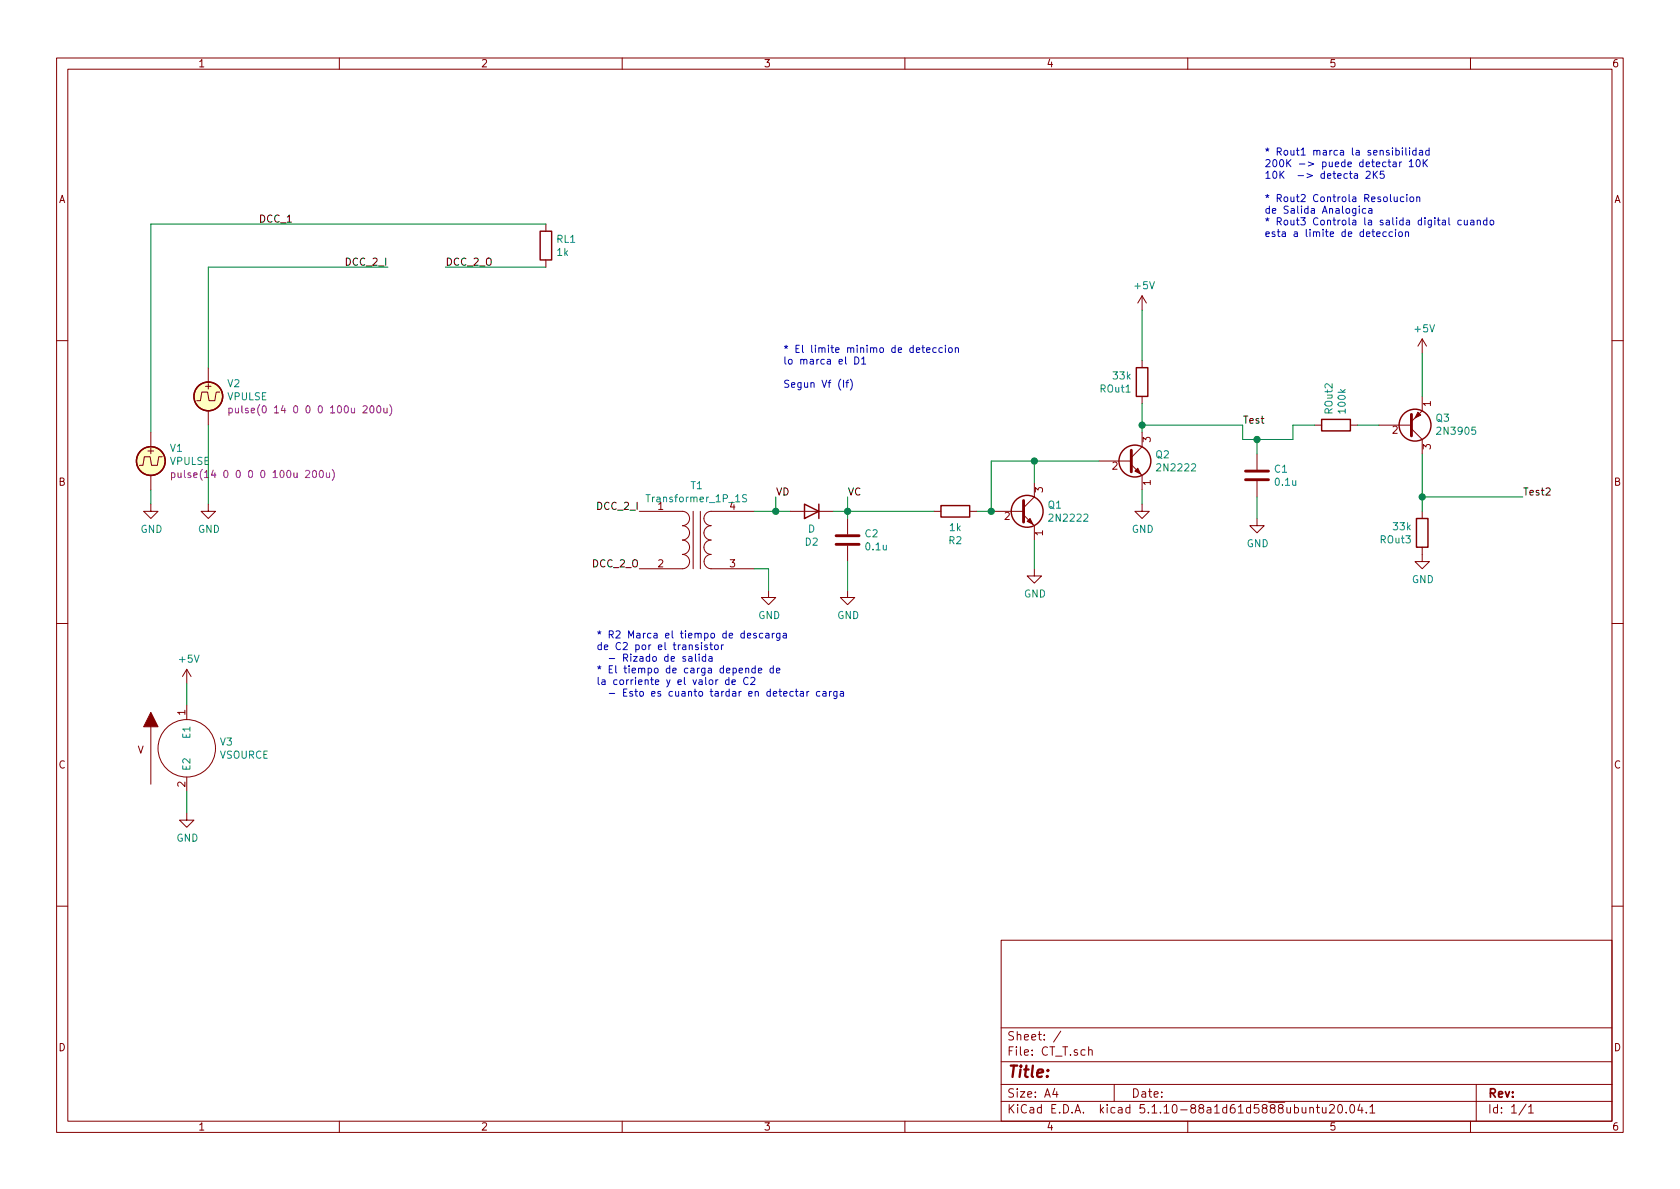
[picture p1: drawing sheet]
EESchema Schematic File Version 4
EELAYER 30 0
EELAYER END
$Descr A4 11693 8268
encoding utf-8
Sheet 1 1
Title ""
Date ""
Rev ""
Comp ""
Comment1 ""
Comment2 ""
Comment3 ""
Comment4 ""
$EndDescr
$Comp
L Simulation_SPICE:VPULSE V2
U 1 1
P 1450 2750
F 0 "V2" H 1580 2841 50  0000 L CNN
F 1 "VPULSE" H 1580 2750 50  0000 L CNN
F 2 "" H 1450 2750 50  0001 C CNN
F 3 "~" H 1450 2750 50  0001 C CNN
F 4 "Y" H 1450 2750 50  0001 L CNN "Spice_Netlist_Enabled"
F 5 "V" H 1450 2750 50  0001 L CNN "Spice_Primitive"
F 6 "pulse(0 14 0 0 0 100u 200u)" H 1580 2659 50  0000 L CNN "Spice_Model"
	1    1450 2750
	1    0    0    -1  
$EndComp
$Comp
L Simulation_SPICE:VPULSE V1
U 1 1
P 1050 3200
F 0 "V1" H 1180 3291 50  0000 L CNN
F 1 "VPULSE" H 1180 3200 50  0000 L CNN
F 2 "" H 1050 3200 50  0001 C CNN
F 3 "~" H 1050 3200 50  0001 C CNN
F 4 "Y" H 1050 3200 50  0001 L CNN "Spice_Netlist_Enabled"
F 5 "V" H 1050 3200 50  0001 L CNN "Spice_Primitive"
F 6 "pulse(14 0 0 0 0 100u 200u)" H 1180 3109 50  0000 L CNN "Spice_Model"
	1    1050 3200
	1    0    0    -1  
$EndComp
$Comp
L power:GND #PWR01
U 1 1
P 1050 3500
F 0 "#PWR01" H 1050 3250 50  0001 C CNN
F 1 "GND" H 1055 3327 50  0000 C CNN
F 2 "" H 1050 3500 50  0001 C CNN
F 3 "" H 1050 3500 50  0001 C CNN
	1    1050 3500
	1    0    0    -1  
$EndComp
$Comp
L power:GND #PWR02
U 1 1
P 1450 3500
F 0 "#PWR02" H 1450 3250 50  0001 C CNN
F 1 "GND" H 1455 3327 50  0000 C CNN
F 2 "" H 1450 3500 50  0001 C CNN
F 3 "" H 1450 3500 50  0001 C CNN
	1    1450 3500
	1    0    0    -1  
$EndComp
Wire Wire Line
	1450 2950 1450 3500
Wire Wire Line
	1050 3400 1050 3500
Wire Wire Line
	1450 2550 1450 1850
Wire Wire Line
	1450 1850 2700 1850
Wire Wire Line
	3800 1550 1050 1550
Wire Wire Line
	1050 1550 1050 3000
Wire Wire Line
	3100 1850 3800 1850
Text Label 1800 1550 0    50   ~ 0
DCC_1
Text Label 3100 1850 0    50   ~ 0
DCC_2_O
Text Label 2700 1850 2    50   ~ 0
DCC_2_I
$Comp
L pspice:VSOURCE V3
U 1 1
P 1300 5200
F 0 "V3" H 1528 5246 50  0000 L CNN
F 1 "VSOURCE" H 1528 5155 50  0000 L CNN
F 2 "" H 1300 5200 50  0001 C CNN
F 3 "~" H 1300 5200 50  0001 C CNN
F 4 "V" H 1300 5200 50  0001 C CNN "Spice_Primitive"
F 5 "dc 5" H 1300 5200 50  0001 C CNN "Spice_Model"
F 6 "Y" H 1300 5200 50  0001 C CNN "Spice_Netlist_Enabled"
	1    1300 5200
	1    0    0    -1  
$EndComp
$Comp
L power:GND #PWR04
U 1 1
P 1300 5650
F 0 "#PWR04" H 1300 5400 50  0001 C CNN
F 1 "GND" H 1305 5477 50  0000 C CNN
F 2 "" H 1300 5650 50  0001 C CNN
F 3 "" H 1300 5650 50  0001 C CNN
	1    1300 5650
	1    0    0    -1  
$EndComp
Wire Wire Line
	1300 5650 1300 5500
Wire Wire Line
	1300 4900 1300 4750
$Comp
L power:+5V #PWR05
U 1 1
P 1300 4750
F 0 "#PWR05" H 1300 4600 50  0001 C CNN
F 1 "+5V" H 1315 4923 50  0000 C CNN
F 2 "" H 1300 4750 50  0001 C CNN
F 3 "" H 1300 4750 50  0001 C CNN
	1    1300 4750
	1    0    0    -1  
$EndComp
$Comp
L Transistor_BJT:2N2219 Q1
U 1 1
P 7100 3550
F 0 "Q1" H 7290 3596 50  0000 L CNN
F 1 "2N2222" H 7290 3505 50  0000 L CNN
F 2 "Package_TO_SOT_THT:TO-39-3" H 7300 3475 50  0001 L CIN
F 3 "http://www.onsemi.com/pub_link/Collateral/2N2219-D.PDF" H 7100 3550 50  0001 L CNN
F 4 "Q" H 7100 3550 50  0001 C CNN "Spice_Primitive"
F 5 "2N2222" H 7100 3550 50  0001 C CNN "Spice_Model"
F 6 "Y" H 7100 3550 50  0001 C CNN "Spice_Netlist_Enabled"
F 7 "spice/cts.lib" H 7100 3550 50  0001 C CNN "Spice_Lib_File"
F 8 "3 2 1" H 7100 3550 50  0001 C CNN "Spice_Node_Sequence"
	1    7100 3550
	1    0    0    -1  
$EndComp
Wire Wire Line
	6800 3550 6900 3550
$Comp
L Device:R R2
U 1 1
P 6650 3550
F 0 "R2" V 6443 3550 50  0000 C CNN
F 1 "1k" V 6534 3550 50  0000 C CNN
F 2 "" V 6580 3550 50  0001 C CNN
F 3 "~" H 6650 3550 50  0001 C CNN
	1    6650 3550
	0    -1   -1   0   
$EndComp
Wire Wire Line
	7200 3350 7200 3200
$Comp
L power:+5V #PWR07
U 1 1
P 7950 2150
F 0 "#PWR07" H 7950 2000 50  0001 C CNN
F 1 "+5V" H 7965 2323 50  0000 C CNN
F 2 "" H 7950 2150 50  0001 C CNN
F 3 "" H 7950 2150 50  0001 C CNN
	1    7950 2150
	1    0    0    -1  
$EndComp
Connection ~ 6900 3550
Wire Wire Line
	6900 3200 6900 3550
Wire Wire Line
	6900 3200 7200 3200
Connection ~ 7200 3200
Wire Wire Line
	7200 3200 7650 3200
$Comp
L Transistor_BJT:2N2219 Q2
U 1 1
P 7850 3200
F 0 "Q2" H 8040 3246 50  0000 L CNN
F 1 "2N2222" H 8040 3155 50  0000 L CNN
F 2 "Package_TO_SOT_THT:TO-39-3" H 8050 3125 50  0001 L CIN
F 3 "http://www.onsemi.com/pub_link/Collateral/2N2219-D.PDF" H 7850 3200 50  0001 L CNN
F 4 "Q" H 7850 3200 50  0001 C CNN "Spice_Primitive"
F 5 "2N2222" H 7850 3200 50  0001 C CNN "Spice_Model"
F 6 "Y" H 7850 3200 50  0001 C CNN "Spice_Netlist_Enabled"
F 7 "spice/cts.lib" H 7850 3200 50  0001 C CNN "Spice_Lib_File"
F 8 "3 2 1" H 7850 3200 50  0001 C CNN "Spice_Node_Sequence"
	1    7850 3200
	1    0    0    -1  
$EndComp
$Comp
L Device:R RL1
U 1 1
P 3800 1700
F 0 "RL1" H 3870 1746 50  0000 L CNN
F 1 "1k" H 3870 1655 50  0000 L CNN
F 2 "" V 3730 1700 50  0001 C CNN
F 3 "~" H 3800 1700 50  0001 C CNN
	1    3800 1700
	1    0    0    -1  
$EndComp
Connection ~ 5900 3550
Wire Wire Line
	5900 3600 5900 3550
Wire Wire Line
	5800 3550 5900 3550
$Comp
L Device:C C2
U 1 1
P 5900 3750
F 0 "C2" H 6015 3796 50  0000 L CNN
F 1 "0.1u" H 6015 3705 50  0000 L CNN
F 2 "" H 5938 3600 50  0001 C CNN
F 3 "~" H 5900 3750 50  0001 C CNN
	1    5900 3750
	1    0    0    -1  
$EndComp
Text Label 4450 3950 2    50   ~ 0
DCC_2_O
Text Label 4450 3550 2    50   ~ 0
DCC_2_I
$Comp
L Device:D D2
U 1 1
P 5650 3550
F 0 "D2" H 5650 3767 50  0000 C CNN
F 1 "D" H 5650 3676 50  0000 C CNN
F 2 "" H 5650 3550 50  0001 C CNN
F 3 "~" H 5650 3550 50  0001 C CNN
F 4 "D" H 5650 3550 50  0001 C CNN "Spice_Primitive"
F 5 "1N4148" H 5650 3550 50  0001 C CNN "Spice_Model"
F 6 "Y" H 5650 3550 50  0001 C CNN "Spice_Netlist_Enabled"
F 7 "2 1" H 5650 3550 50  0001 C CNN "Spice_Node_Sequence"
F 8 "spice/cts.lib" H 5650 3550 50  0001 C CNN "Spice_Lib_File"
	1    5650 3550
	-1   0    0    1   
$EndComp
$Comp
L power:GND #PWR03
U 1 1
P 7200 3950
F 0 "#PWR03" H 7200 3700 50  0001 C CNN
F 1 "GND" H 7205 3777 50  0000 C CNN
F 2 "" H 7200 3950 50  0001 C CNN
F 3 "" H 7200 3950 50  0001 C CNN
	1    7200 3950
	1    0    0    -1  
$EndComp
Wire Wire Line
	7950 2150 7950 2500
$Comp
L power:GND #PWR09
U 1 1
P 5900 4100
F 0 "#PWR09" H 5900 3850 50  0001 C CNN
F 1 "GND" H 5905 3927 50  0000 C CNN
F 2 "" H 5900 4100 50  0001 C CNN
F 3 "" H 5900 4100 50  0001 C CNN
	1    5900 4100
	1    0    0    -1  
$EndComp
Wire Wire Line
	7950 2950 7950 3000
Wire Wire Line
	7950 2800 7950 2950
Connection ~ 7950 2950
Wire Wire Line
	7950 2950 8650 2950
$Comp
L Device:C C1
U 1 1
P 8750 3300
F 0 "C1" H 8865 3346 50  0000 L CNN
F 1 "0.1u" H 8865 3255 50  0000 L CNN
F 2 "" H 8788 3150 50  0001 C CNN
F 3 "~" H 8750 3300 50  0001 C CNN
	1    8750 3300
	1    0    0    -1  
$EndComp
Text Label 8650 2950 0    50   ~ 0
Test
Wire Wire Line
	7950 3500 7950 3400
$Comp
L power:GND #PWR08
U 1 1
P 7950 3500
F 0 "#PWR08" H 7950 3250 50  0001 C CNN
F 1 "GND" H 7955 3327 50  0000 C CNN
F 2 "" H 7950 3500 50  0001 C CNN
F 3 "" H 7950 3500 50  0001 C CNN
	1    7950 3500
	1    0    0    -1  
$EndComp
$Comp
L power:GND #PWR06
U 1 1
P 8750 3600
F 0 "#PWR06" H 8750 3350 50  0001 C CNN
F 1 "GND" H 8755 3427 50  0000 C CNN
F 2 "" H 8750 3600 50  0001 C CNN
F 3 "" H 8750 3600 50  0001 C CNN
	1    8750 3600
	1    0    0    -1  
$EndComp
Wire Wire Line
	5400 3550 5500 3550
Text Label 5900 3450 0    50   ~ 0
VC
Wire Wire Line
	5900 3450 5900 3550
Text Label 5400 3450 0    50   ~ 0
VD
Wire Wire Line
	5400 3450 5400 3550
Wire Wire Line
	8650 2950 8650 3050
$Comp
L Device:Transformer_1P_1S T1
U 1 1
P 4850 3750
F 0 "T1" H 4850 4131 50  0000 C CNN
F 1 "Transformer_1P_1S" H 4850 4040 50  0000 C CNN
F 2 "" H 4850 3750 50  0001 C CNN
F 3 "~" H 4850 3750 50  0001 C CNN
F 4 "X" H 4850 3750 50  0001 C CNN "Spice_Primitive"
F 5 "Murata53100C" H 4850 3750 50  0001 C CNN "Spice_Model"
F 6 "Y" H 4850 3750 50  0001 C CNN "Spice_Netlist_Enabled"
F 7 "spice/cts.lib" H 4850 3750 50  0001 C CNN "Spice_Lib_File"
	1    4850 3750
	1    0    0    -1  
$EndComp
Wire Wire Line
	7200 3750 7200 3950
Wire Wire Line
	5900 3550 6500 3550
Wire Wire Line
	5900 3900 5900 4100
$Comp
L power:GND #PWR010
U 1 1
P 5350 4100
F 0 "#PWR010" H 5350 3850 50  0001 C CNN
F 1 "GND" H 5355 3927 50  0000 C CNN
F 2 "" H 5350 4100 50  0001 C CNN
F 3 "" H 5350 4100 50  0001 C CNN
	1    5350 4100
	1    0    0    -1  
$EndComp
Wire Wire Line
	5350 3950 5250 3950
Wire Wire Line
	5350 3950 5350 4100
Wire Wire Line
	5250 3550 5400 3550
Connection ~ 5400 3550
Wire Wire Line
	8750 3450 8750 3600
$Comp
L power:GND #PWR012
U 1 1
P 9900 3850
F 0 "#PWR012" H 9900 3600 50  0001 C CNN
F 1 "GND" H 9905 3677 50  0000 C CNN
F 2 "" H 9900 3850 50  0001 C CNN
F 3 "" H 9900 3850 50  0001 C CNN
	1    9900 3850
	1    0    0    -1  
$EndComp
Wire Wire Line
	9900 3550 9900 3450
$Comp
L power:+5V #PWR011
U 1 1
P 9900 2450
F 0 "#PWR011" H 9900 2300 50  0001 C CNN
F 1 "+5V" H 9915 2623 50  0000 C CNN
F 2 "" H 9900 2450 50  0001 C CNN
F 3 "" H 9900 2450 50  0001 C CNN
	1    9900 2450
	1    0    0    -1  
$EndComp
Wire Wire Line
	9900 2450 9900 2750
Connection ~ 9900 3450
Text Label 10600 3450 0    50   ~ 0
Test2
Wire Wire Line
	9900 3450 10600 3450
Wire Wire Line
	8750 3150 8750 3050
Wire Wire Line
	8650 3050 8750 3050
Wire Wire Line
	9000 2950 9150 2950
$Comp
L Transistor_BJT:2N3905 Q3
U 1 1
P 9800 2950
F 0 "Q3" H 9990 2904 50  0000 L CNN
F 1 "2N3905" H 9990 2995 50  0000 L CNN
F 2 "Package_TO_SOT_THT:TO-92_Inline" H 10000 2875 50  0001 L CIN
F 3 "https://www.nteinc.com/specs/original/2N3905_06.pdf" H 9800 2950 50  0001 L CNN
F 4 "Q" H 9800 2950 50  0001 C CNN "Spice_Primitive"
F 5 "2N3905" H 9800 2950 50  0001 C CNN "Spice_Model"
F 6 "Y" H 9800 2950 50  0001 C CNN "Spice_Netlist_Enabled"
F 7 "3 2 1" H 9800 2950 50  0001 C CNN "Spice_Node_Sequence"
F 8 "spice/cts.lib" H 9800 2950 50  0001 C CNN "Spice_Lib_File"
	1    9800 2950
	1    0    0    1   
$EndComp
Wire Wire Line
	9000 2950 9000 3050
Wire Wire Line
	9000 3050 8750 3050
Connection ~ 8750 3050
$Comp
L Device:R ROut3
U 1 1
P 9900 3700
F 0 "ROut3" H 9830 3654 50  0000 R CNN
F 1 "33k" H 9830 3745 50  0000 R CNN
F 2 "" V 9830 3700 50  0001 C CNN
F 3 "~" H 9900 3700 50  0001 C CNN
	1    9900 3700
	1    0    0    -1  
$EndComp
$Comp
L Device:R ROut1
U 1 1
P 7950 2650
F 0 "ROut1" H 7880 2604 50  0000 R CNN
F 1 "33k" H 7880 2695 50  0000 R CNN
F 2 "" V 7880 2650 50  0001 C CNN
F 3 "~" H 7950 2650 50  0001 C CNN
	1    7950 2650
	1    0    0    -1  
$EndComp
Wire Wire Line
	9900 3150 9900 3450
$Comp
L Device:R ROut2
U 1 1
P 9300 2950
F 0 "ROut2" H 9230 2904 50  0000 R CNN
F 1 "100k" H 9230 2995 50  0000 R CNN
F 2 "" V 9230 2950 50  0001 C CNN
F 3 "~" H 9300 2950 50  0001 C CNN
	1    9300 2950
	0    1    1    0   
$EndComp
Wire Wire Line
	9450 2950 9600 2950
Text Notes 4150 4850 0    50   ~ 0
* R2 Marca el tiempo de descarga\nde C2 por el transistor\n  - Rizado de salida\n* El tiempo de carga depende de \nla corriente y el valor de C2\n  - Esto es cuanto tardar en detectar carga 
Text Notes 8800 1650 0    50   ~ 0
* Rout1 marca la sensibilidad\n200K -> puede detectar 10K\n10K  -> detecta 2K5\n\n* Rout2 Controla Resolucion \nde Salida Analogica\n* Rout3 Controla la salida digital cuando \nesta a limite de deteccion
Text Notes 5450 2700 0    50   ~ 0
* El limite minimo de deteccion \nlo marca el D1\n\nSegun Vf (If)
$EndSCHEMATC
